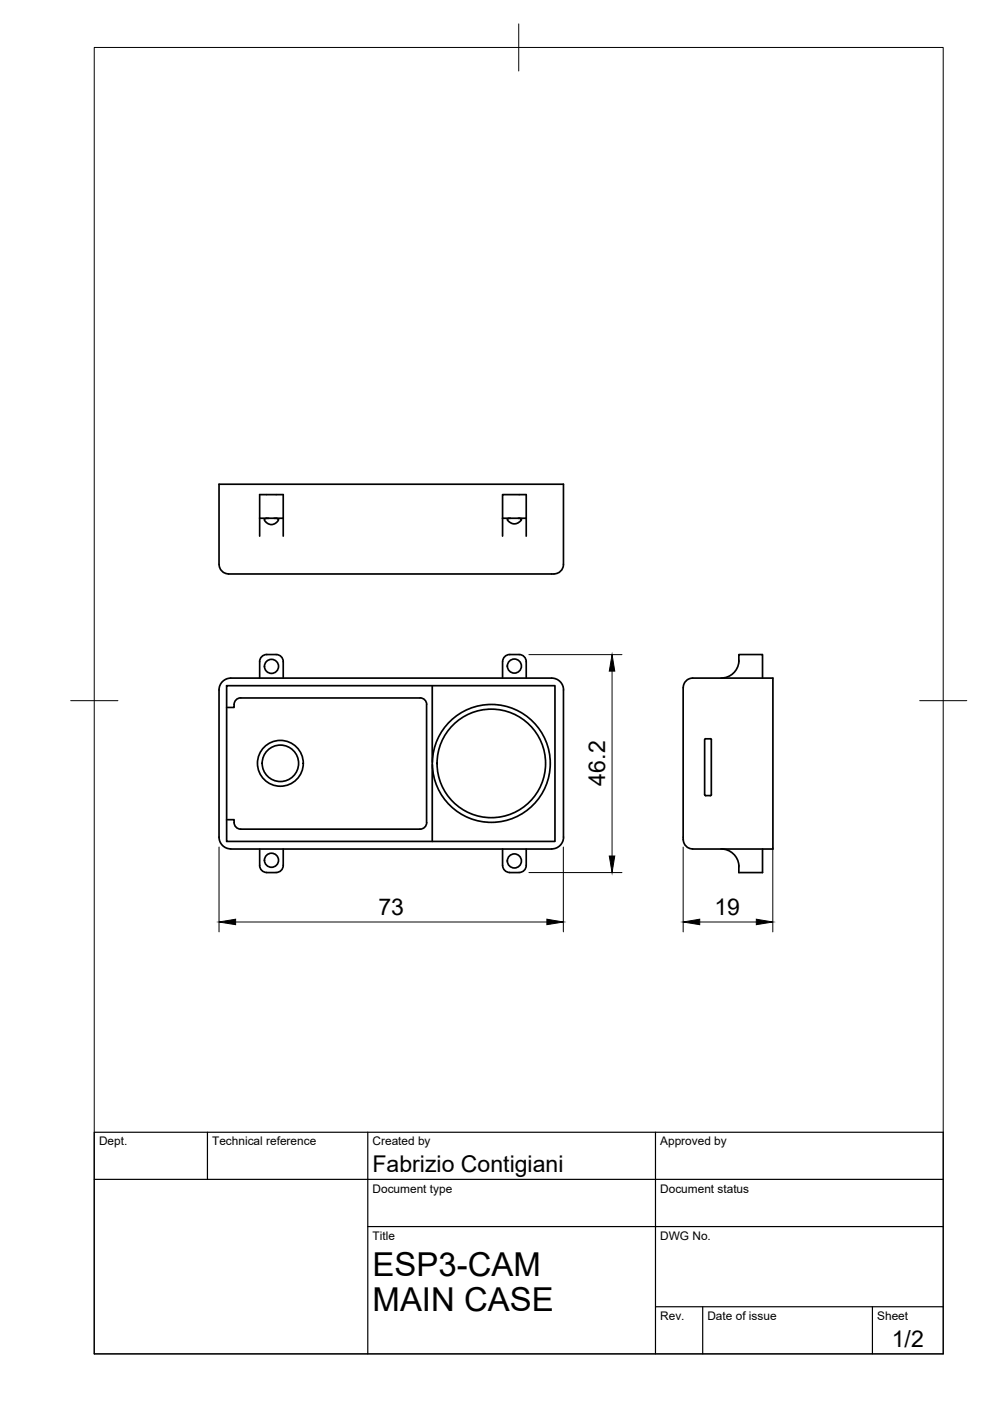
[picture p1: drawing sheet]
<svg xmlns="http://www.w3.org/2000/svg" width="210mm" height="297mm" viewBox="0 0 210 297" stroke-linecap="round" stroke-linejoin="round" font-family="sans-serif">
<!-- layer: Visible -->
<g fill="none" stroke="#000" stroke-width=".36">
<path d="M46.4 119.7v-17h73.1v17a2 2 0 0 1-2 2M46.5 119.7a2 2 0 0 0 2 2M55.1 109.9v3.8M55.1 109.9v-5h4.9v5M55.1 109.9h.1M55.1 109.9h4.9v3.8M57 109.9h-.8l-.2 .3 .5 .6 .8 .4 .9-.1 .8-.8-.1-.3-.8-.1M106.6 109.9v3.8M106.6 109.9h5v3.8M106.6 109.9v-5h5v5M108.2 109.9l-.6 .1v.3l.6 .5 .7 .3 .9-.2 .6-.5 .1-.4-.6-.1M48.5 121.7h69"/>
<path d="M47.4 144.3l1-.5h.5h68.1a2.48 2.48 0 0 1 2.5 2.5v31.2a2.51 2.51 0 0 1-2.5 2.5h-68.1a2.51 2.51 0 0 1-2.5-2.5v-31.2a2.5 2.5 0 0 1 1-2zM48 145.4h69.7v33h-69.7zM51 148h38M51 148a1.56 1.56 0 0 0-1.4 2h-1.6M55.1 143.8v-3.5a1.49 1.49 0 0 1 1.4-1.5h2.1a1.49 1.49 0 0 1 1.4 1.5v3.5M89.1 148a1.41 1.41 0 0 1 1.4 1.4M90.4 149.4v25M91.7 145.4v33M106.6 140.3v3.5M106.6 140.3a1.49 1.49 0 0 1 1.5-1.5h2a1.49 1.49 0 0 1 1.5 1.5v3.5M145.5 144.4l.8-.6h.6h17v36.2h-17a2.2 2.2 0 0 1-2.1-2.5v-31.7l.3-1zM149.4 156.8v11.7"/>
<path d="M149.6 156.6h1l.2 .2M149.6 156.6l-.2 .2M150.8 156.8v11.7M156.7 140.3v-1.5h5v5M156.7 140.3a3.8 3.8 0 0 1-3.8 3.5M48 173.8h1.6a1.55 1.55 0 0 0 1.4 2h38.1a1.41 1.41 0 0 0 1.4-1.4M91.7 161.6a12.5 12.5 0 0 1 18.4-10.7 12.5 12.5 0 0 1 1.2 21.2 12.5 12.5 0 0 1-19.5-8.5l-.1-1.5M149.4 168.5l.2 .2M150.8 168.5l-.2 .2h-1M152.9 180a3.8 3.8 0 0 1 3.8 3.5M55.1 180v3.5a1.52 1.52 0 0 0 1.4 1.5h2.1a1.49 1.49 0 0 0 1.4-1.5v-3.5M106.6 180v3.5"/>
<path d="M111.6 180v3.5a1.49 1.49 0 0 1-1.5 1.5h-2a1.54 1.54 0 0 1-1.5-1.5M161.7 180v5h-5v-1.5"/>
<circle cx="57.6" cy="141.3" r="1.49"/>
<circle cx="109.1" cy="141.2" r="1.49"/>
<circle cx="59.4" cy="161.8" r="4.9"/>
<circle cx="59.4" cy="161.8" r="3.9"/>
<circle cx="104.2" cy="161.9" r="11.5"/>
<circle cx="57.6" cy="182.4" r="1.49"/>
<circle cx="109.1" cy="182.5" r="1.49"/>
</g>
<!-- layer: BORDER -->
<path d="M20 10.1h180v276.9h-180zM110 5.1v10M15 148.6h10M195 148.6h10" fill="none" stroke="#000" stroke-width=".21"/>
<!-- layer: TITLEBLOCK -->
<path d="M20 240.1h180v46.9h-180zM20 250h180M44 240.1v9.9M78 240.1v46.9M139 240.1v46.9M78 260.1h122M139 277.1h61M149 277.1v9.9M185 277.1v9.9" fill="none" stroke="#000" stroke-width=".25"/>
<!-- layer: FD_Dimensions -->
<path d="M112.1 138.8h19.8M129.8 142.3v39.2M46.4 179.6v18M119.4 179.6v18M144.8 179.6v18M163.9 179.6v18M50 195.5h66M112.1 185h19.8M148.4 195.5h12" fill="none" stroke="#000" stroke-width=".21"/>
<path d="M129.8 138.8l.5 3.5h-1.1zM46.4 195.5l3.6-.6v1.2zM116 194.9l3.4 .6-3.4 .6zM129.2 181.5h1.1l-.5 3.5zM144.8 195.5l3.6-.6v1.2zM160.4 194.9l3.5 .6-3.5 .6z" fill="#000" stroke="#000" stroke-width=".21"/>
<g font-size="7">
<text x="79" y="270.6">ESP3-CAM</text>
<text x="79" y="278.1">MAIN CASE</text>
</g>
<g font-size="4.9">
<text x="128.3" y="166.5" transform="rotate(-90 128.3 166.5)">46.2</text>
<text x="80.2" y="194">73</text>
<text x="151.5" y="194">19</text>
<text x="79" y="248.5">Fabrizio Contigiani</text>
<text x="189.1" y="285.7">1/2</text>
</g>
<g font-size="2.5">
<text x="21" y="242.9">Dept.</text>
<text x="45" y="242.9">Technical reference</text>
<text x="79" y="242.9">Created by</text>
<text x="140" y="242.9">Approved by</text>
<text x="79" y="252.8">Document type</text>
<text x="140" y="252.8">Document status</text>
<text x="79" y="262.9">Title</text>
<text x="140" y="262.9">DWG No.</text>
<text x="140" y="279.9">Rev.</text>
<text x="150" y="279.9">Date of issue</text>
<text x="186" y="279.9">Sheet</text>
</g>
</svg>
